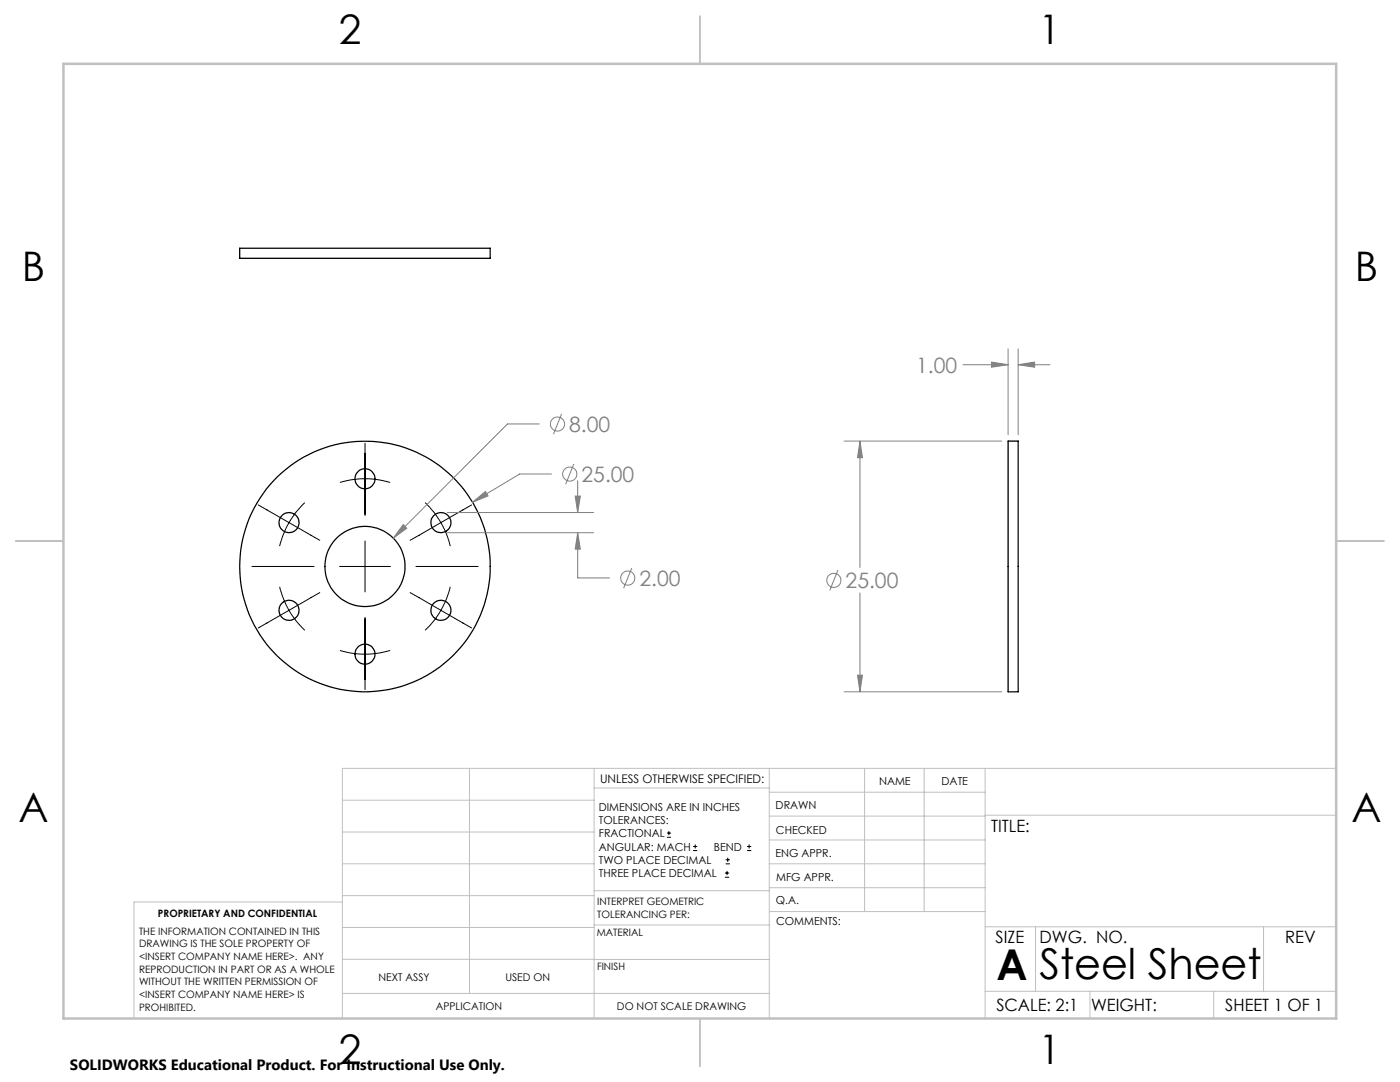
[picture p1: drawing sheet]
<svg xmlns="http://www.w3.org/2000/svg" width="279mm" height="216mm" viewBox="0 0 279 216" stroke-linecap="round" stroke-linejoin="round" font-family="sans-serif">
<g fill="none" stroke="#000" stroke-width=".25">
<path d="M47.8 49.5h50v2h-50zM201.2 88h2v50h-2z"/>
<circle cx="72.8" cy="95.5" r="2"/>
<circle cx="57.7" cy="104.3" r="2"/>
<circle cx="72.8" cy="113" r="25"/>
<circle cx="72.8" cy="113" r="8"/>
<circle cx="88" cy="104.3" r="2"/>
<circle cx="57.7" cy="121.8" r="2"/>
<circle cx="72.8" cy="130.5" r="2"/>
<circle cx="88" cy="121.8" r="2"/>
</g>
<g fill="none" stroke="#808080" stroke-width=".2">
<path d="M192.2 72.8h9M197.9 72.2l3.3 .6-3.3 .5zM201.2 69.6v17.1M203.2 72.8l3.3-.6v1.1zM203.2 69.6v17.1M203.2 72.8h6.3M107.6 84.6h-6.3l-22.8 22.8M110.1 94.6h-6.4l-9.4 5.6M112.1 82.6l-1.6 4M114.5 92.6l-1.6 4M114.8 99h1l-.5 3.3zM115.3 95.9v6.4"/>
<path d="M168.5 88h31.4M171.6 88l.5 3.3h-1zM171.6 88v25.2M80.5 104.7l.7 .7-2.7 2zM89.3 102.3h29.2M89.3 106.3h29.2M94.3 100.2l2.6-2.1 .5 .9zM115.3 106.3l.5 3.3h-1zM115.3 106.3v9h6.3M126.1 113.3l-1.6 4.1M167.2 113.8l-1.6 4M171.6 118.3v19.7"/>
<path d="M168.5 138h31.4M171.1 134.7h1l-.5 3.3z"/>
<circle cx="111.3" cy="84.6" r="1.41"/>
<circle cx="113.7" cy="94.6" r="1.41"/>
<circle cx="125.3" cy="115.3" r="1.41"/>
<circle cx="166.4" cy="115.8" r="1.41"/>
</g>
<g fill="none" stroke="#000" stroke-width=".2">
<path d="M67.8 96.3a17.3 17.3 0 0 1 10.1 0M72.8 88.4v14.5M50.3 113h12.4M51.5 100.8l12.3 7M55.8 117.1a17.6 17.6 0 0 0 5 8.7M60.8 100.3a17.6 17.6 0 0 0-5 8.7M63.8 118.3l-12.3 7M67.8 113h10.1M72.8 108v10.1M81.8 118.3l6.2 3.5M83 113h12.4M84.8 100.3a16.1 16.1 0 0 1 3.2 4"/>
<path d="M88 104.3a16.1 16.1 0 0 1 1.9 4.7M88 104.3l-6.2 3.5M89.9 117.1a16.1 16.1 0 0 1-1.9 4.7M94.1 100.8l-6.1 3.5M67.8 129.8a17.3 17.3 0 0 0 10.1 0M72.8 123.2v14.4M88 121.8a16.1 16.1 0 0 1-3.2 4M88 121.8l6.1 3.5M133.1 167.1h.8M133.1 166.2h.8M133.5 165.8v.9M138.3 169.7h.8"/>
<path d="M138.3 168.9h.8M138.7 168.5v.8M144.7 175h.8M144.7 174.2h.8M144.8 172.4h.9M144.8 171.6h.9M145.1 173.8v.8M145.2 171.1v.9M149.1 169.7h.8M149.1 168.9h.8M149.5 168.5v.8"/>
</g>
<g fill="none" stroke="#c0c0c0" stroke-width=".2">
<path d="M68.3 159.7h50.3M93.7 153.3v44.9M118.6 153.3v49.9M118.6 157.2h34.9M153.5 153.3v49.9M153.5 158.1h43.1M172.5 153.3v28.6M184.4 153.3v28.6M196.6 153.3v49.9M266.7 153.3h-198.4v49.9M68.3 178.7h50.3M68.3 172.4h50.3"/>
<path d="M68.3 166h50.3M68.3 180h-41.6v23.2M118.6 177.7h35M153.5 167.6h43.1M153.5 162.8h43.1M153.5 172.4h43.1M153.5 177.1h43.1M196.6 162.7h70.1M68.3 198.2h85.2M68.3 191.4l85.2 .1M68.3 185.1h50.3M118.6 184.6h35"/>
<path d="M153.6 181.9h43M196.6 197.8h70.1M196.6 184.9h70.1M206.7 184.9v12.9M217.5 197.8v5.4M242.2 197.8v5.4M252.2 184.9v12.9"/>
</g>
<path d="M139.7 3.2v9.5M3.1 107.9h9.6M266.7 107.9h9.5M139.7 203.2v9.6" fill="none" stroke="#c0c0c0" stroke-width=".25"/>
<path d="M12.7 12.7h254v190.5h-254z" fill="none" stroke="#c0c0c0" stroke-width=".5"/>
<path d="M80.5 104.7l-2 2.7 2.7-2zM94.3 100.2l3.1-1.2-.5-.9zM114.8 99h1l-.5 3.3zM115.3 106.3l.5 3.3h-1zM171.6 88l.5 3.3h-1zM171.1 134.7h1l-.5 3.3zM203.2 72.8l3.3-.6v1.1zM197.9 72.2l3.3 .6-3.3 .5z" fill="#808080"/>
<g font-size="8.5">
<text x="198.9" y="195.5">A</text>
<text x="207.4" y="195.4">Steel Sheet</text>
</g>
<g font-size="8.1">
<text x="67.6" y="8.9">2</text>
<text x="207.3" y="8.9">1</text>
<text x="4.4" y="56.2">B</text>
<text x="270.4" y="56.2">B</text>
<text x="3.7" y="164.1">A</text>
<text x="269.7" y="164.1">A</text>
<text x="67.6" y="212.4">2</text>
<text x="207.3" y="212.4">1</text>
</g>
<g font-size="4.2" fill="#808080">
<text x="182.8" y="74.3">1.00</text>
<text x="113.6" y="86.2">8.00</text>
<text x="116.1" y="96.1">25.00</text>
<text x="127.6" y="116.9">2.00</text>
<text x="168.8" y="117.3">25.00</text>
</g>
<g font-size="3.4">
<text x="197.8" y="166">TITLE:</text>
<text x="198.7" y="188.1">SIZE</text>
<text x="207.5" y="188.1">DWG. NO.</text>
<text x="256.5" y="188.2">REV</text>
<text x="198.8" y="201.7">SCALE: 2:1</text>
<text x="217.7" y="201.8">WEIGHT:</text>
<text x="244.5" y="201.7">SHEET 1 OF 1</text>
</g>
<text font-size="3" x="14" y="213.5">SOLIDWORKS Educational Product. For Instructional Use Only.</text>
<text font-size="2.4" x="119.8" y="156.2">UNLESS OTHERWISE SPECIFIED:</text>
<g font-size="2.2">
<text x="119.5" y="161.8">DIMENSIONS ARE IN INCHES</text>
<text x="154.8" y="161.4">DRAWN</text>
<text x="175.4" y="156.6">NAME</text>
<text x="187.9" y="156.7">DATE</text>
<text x="119.5" y="164.4">TOLERANCES:</text>
<text x="119.5" y="167.1">FRACTIONAL</text>
<text x="154.9" y="166.3">CHECKED</text>
<text x="119.5" y="169.7">ANGULAR: MACH</text>
<text x="119.5" y="172.4">TWO PLACE DECIMAL</text>
<text x="142.5" y="169.7">BEND</text>
<text x="154.8" y="171">ENG APPR.</text>
<text x="119.5" y="175">THREE PLACE DECIMAL</text>
<text x="154.9" y="175.7">MFG APPR.</text>
<text x="154.9" y="180.4">Q.A.</text>
<text x="154.9" y="184.6">COMMENTS:</text>
</g>
<g font-size="2.1">
<text x="75.5" y="195.7">NEXT ASSY</text>
<text x="100.9" y="195.7">USED ON</text>
<text x="86.9" y="201.5">APPLICATION</text>
<text x="123.1" y="201.6">DO NOT SCALE DRAWING</text>
</g>
<g font-size="2">
<text x="31.5" y="182.9">PROPRIETARY AND CONFIDENTIAL</text>
<text x="119.2" y="180.6">INTERPRET GEOMETRIC</text>
<text x="119.2" y="183.1">TOLERANCING PER:</text>
<text x="27.8" y="186.5">THE INFORMATION CONTAINED IN THIS</text>
<text x="27.8" y="189">DRAWING IS THE SOLE PROPERTY OF</text>
<text x="27.8" y="191.6">&lt;INSERT COMPANY NAME HERE&gt;. ANY</text>
<text x="119.1" y="186.7">MATERIAL</text>
<text x="27.8" y="194.1">REPRODUCTION IN PART OR AS A WHOLE</text>
<text x="27.8" y="196.6">WITHOUT THE WRITTEN PERMISSION OF</text>
<text x="119.1" y="193.5">FINISH</text>
<text x="27.8" y="199.1">&lt;INSERT COMPANY NAME HERE&gt; IS</text>
<text x="27.8" y="201.7">PROHIBITED.</text>
</g>
</svg>
